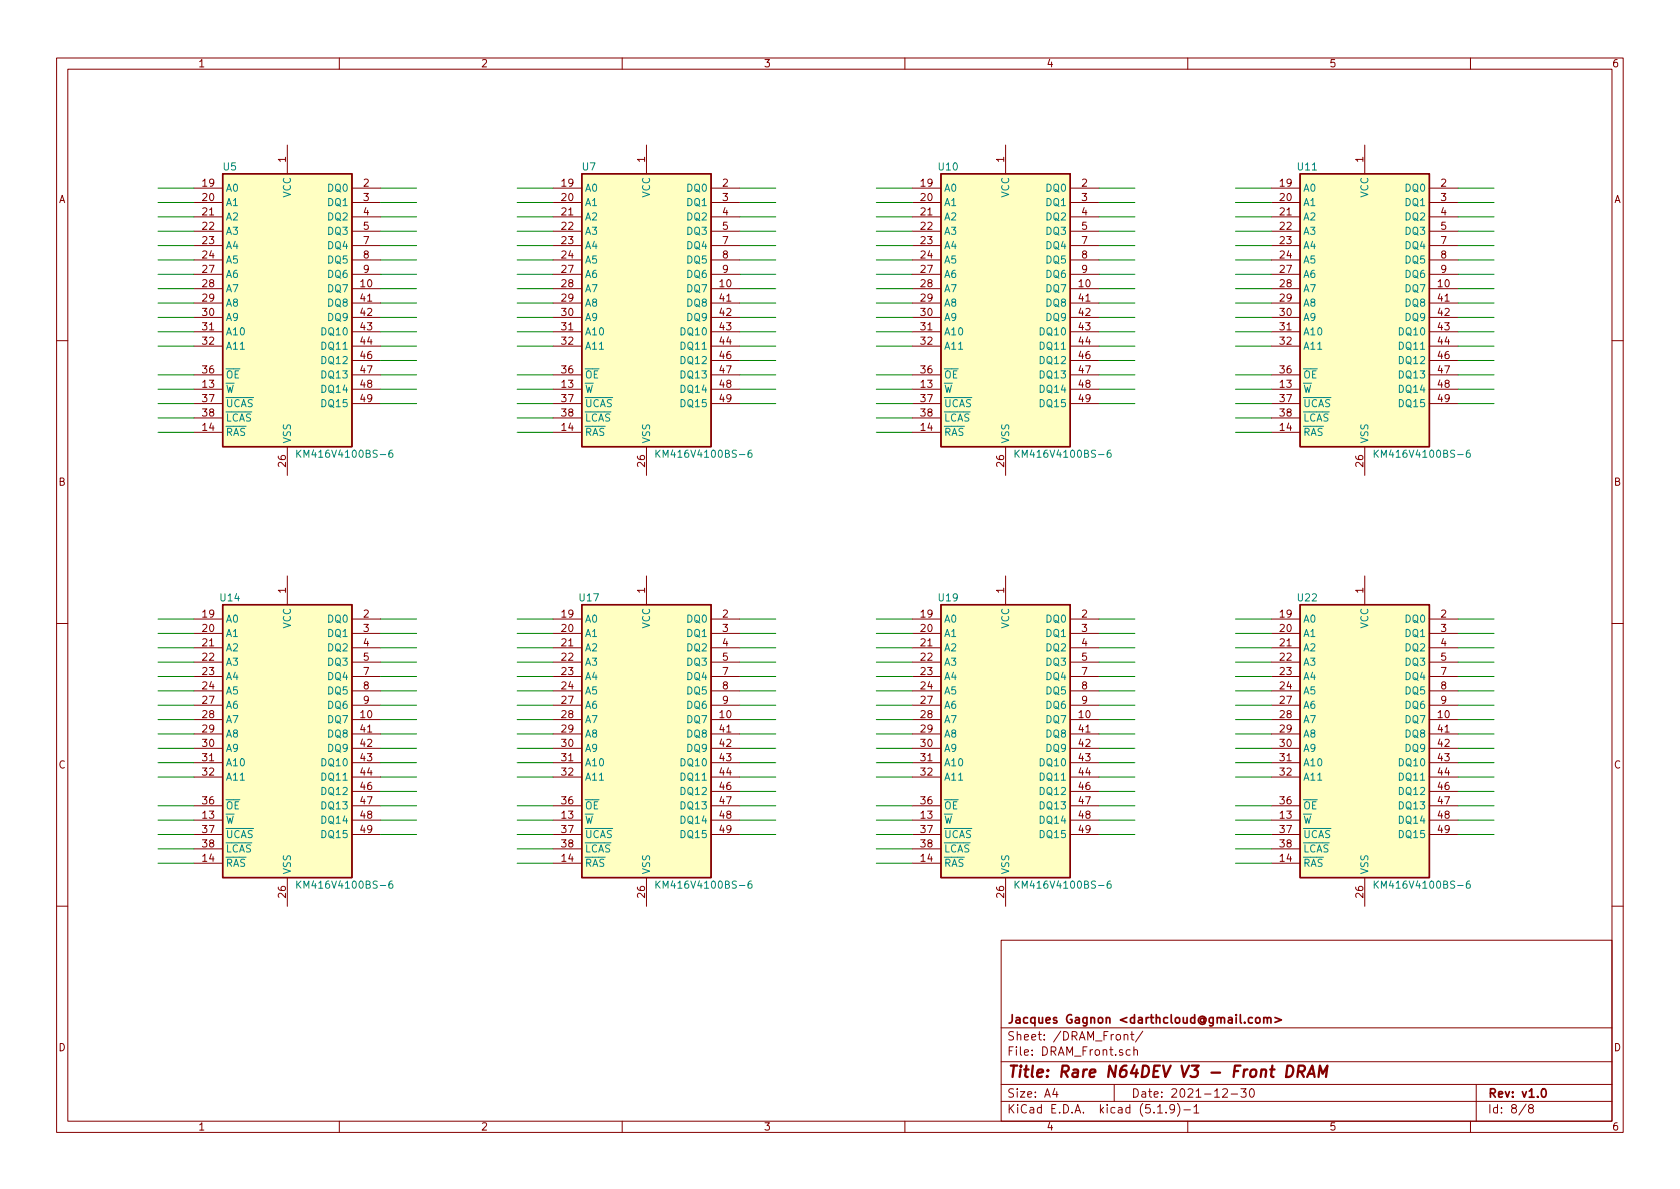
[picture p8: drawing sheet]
EESchema Schematic File Version 4
EELAYER 30 0
EELAYER END
$Descr A4 11693 8268
encoding utf-8
Sheet 8 8
Title "Rare N64DEV V3 - Front DRAM"
Date "2021-12-30"
Rev "v1.0"
Comp "Jacques Gagnon <darthcloud@gmail.com>"
Comment1 ""
Comment2 ""
Comment3 ""
Comment4 ""
$EndDescr
$Comp
L N64DEV:KM416V4100BS-6 U5
U 1 1
P 1950 2400
AR Path="/61D8F1A6/62474BBE" Ref="U5"  Part="1" 
AR Path="/62445696/62474BBE" Ref="U?"  Part="1" 
F 0 "U5" H 1600 3650 50  0000 C CNN
F 1 "KM416V4100BS-6" H 2400 1650 50  0000 C CNN
F 2 "Package_SO:TSOP-II-54_22.2x10.16mm_P0.8mm" H 2000 2300 50  0001 C CNN
F 3 "https://www.winbond.com/resource-files/da00-w9812g6khc1.pdf" H 1550 3650 50  0001 C CNN
	1    1950 2400
	1    0    0    -1  
$EndComp
$Comp
L N64DEV:KM416V4100BS-6 U14
U 1 1
P 1950 5400
AR Path="/61D8F1A6/62474BC4" Ref="U14"  Part="1" 
AR Path="/62445696/62474BC4" Ref="U?"  Part="1" 
F 0 "U14" H 1600 6650 50  0000 C CNN
F 1 "KM416V4100BS-6" H 2400 4650 50  0000 C CNN
F 2 "Package_SO:TSOP-II-54_22.2x10.16mm_P0.8mm" H 2000 5300 50  0001 C CNN
F 3 "https://www.winbond.com/resource-files/da00-w9812g6khc1.pdf" H 1550 6650 50  0001 C CNN
	1    1950 5400
	1    0    0    -1  
$EndComp
$Comp
L N64DEV:KM416V4100BS-6 U7
U 1 1
P 4450 2400
AR Path="/61D8F1A6/62474BCA" Ref="U7"  Part="1" 
AR Path="/62445696/62474BCA" Ref="U?"  Part="1" 
F 0 "U7" H 4100 3650 50  0000 C CNN
F 1 "KM416V4100BS-6" H 4900 1650 50  0000 C CNN
F 2 "Package_SO:TSOP-II-54_22.2x10.16mm_P0.8mm" H 4500 2300 50  0001 C CNN
F 3 "https://www.winbond.com/resource-files/da00-w9812g6khc1.pdf" H 4050 3650 50  0001 C CNN
	1    4450 2400
	1    0    0    -1  
$EndComp
$Comp
L N64DEV:KM416V4100BS-6 U10
U 1 1
P 6950 2400
AR Path="/61D8F1A6/62474BD0" Ref="U10"  Part="1" 
AR Path="/62445696/62474BD0" Ref="U?"  Part="1" 
F 0 "U10" H 6600 3650 50  0000 C CNN
F 1 "KM416V4100BS-6" H 7400 1650 50  0000 C CNN
F 2 "Package_SO:TSOP-II-54_22.2x10.16mm_P0.8mm" H 7000 2300 50  0001 C CNN
F 3 "https://www.winbond.com/resource-files/da00-w9812g6khc1.pdf" H 6550 3650 50  0001 C CNN
	1    6950 2400
	1    0    0    -1  
$EndComp
$Comp
L N64DEV:KM416V4100BS-6 U11
U 1 1
P 9450 2400
AR Path="/61D8F1A6/62474BD6" Ref="U11"  Part="1" 
AR Path="/62445696/62474BD6" Ref="U?"  Part="1" 
F 0 "U11" H 9100 3650 50  0000 C CNN
F 1 "KM416V4100BS-6" H 9900 1650 50  0000 C CNN
F 2 "Package_SO:TSOP-II-54_22.2x10.16mm_P0.8mm" H 9500 2300 50  0001 C CNN
F 3 "https://www.winbond.com/resource-files/da00-w9812g6khc1.pdf" H 9050 3650 50  0001 C CNN
	1    9450 2400
	1    0    0    -1  
$EndComp
$Comp
L N64DEV:KM416V4100BS-6 U17
U 1 1
P 4450 5400
AR Path="/61D8F1A6/62474BDC" Ref="U17"  Part="1" 
AR Path="/62445696/62474BDC" Ref="U?"  Part="1" 
F 0 "U17" H 4100 6650 50  0000 C CNN
F 1 "KM416V4100BS-6" H 4900 4650 50  0000 C CNN
F 2 "Package_SO:TSOP-II-54_22.2x10.16mm_P0.8mm" H 4500 5300 50  0001 C CNN
F 3 "https://www.winbond.com/resource-files/da00-w9812g6khc1.pdf" H 4050 6650 50  0001 C CNN
	1    4450 5400
	1    0    0    -1  
$EndComp
$Comp
L N64DEV:KM416V4100BS-6 U19
U 1 1
P 6950 5400
AR Path="/61D8F1A6/62474BE2" Ref="U19"  Part="1" 
AR Path="/62445696/62474BE2" Ref="U?"  Part="1" 
F 0 "U19" H 6600 6650 50  0000 C CNN
F 1 "KM416V4100BS-6" H 7400 4650 50  0000 C CNN
F 2 "Package_SO:TSOP-II-54_22.2x10.16mm_P0.8mm" H 7000 5300 50  0001 C CNN
F 3 "https://www.winbond.com/resource-files/da00-w9812g6khc1.pdf" H 6550 6650 50  0001 C CNN
	1    6950 5400
	1    0    0    -1  
$EndComp
$Comp
L N64DEV:KM416V4100BS-6 U22
U 1 1
P 9450 5400
AR Path="/61D8F1A6/62474BE8" Ref="U22"  Part="1" 
AR Path="/62445696/62474BE8" Ref="U?"  Part="1" 
F 0 "U22" H 9100 6650 50  0000 C CNN
F 1 "KM416V4100BS-6" H 9900 4650 50  0000 C CNN
F 2 "Package_SO:TSOP-II-54_22.2x10.16mm_P0.8mm" H 9500 5300 50  0001 C CNN
F 3 "https://www.winbond.com/resource-files/da00-w9812g6khc1.pdf" H 9050 6650 50  0001 C CNN
	1    9450 5400
	1    0    0    -1  
$EndComp
Wire Wire Line
	1350 1700 1100 1700
Wire Wire Line
	1350 1600 1100 1600
Wire Wire Line
	1350 1500 1100 1500
Wire Wire Line
	1350 1400 1100 1400
Wire Wire Line
	1350 1300 1100 1300
Wire Wire Line
	1350 2200 1100 2200
Wire Wire Line
	1350 2100 1100 2100
Wire Wire Line
	1350 2000 1100 2000
Wire Wire Line
	1350 1900 1100 1900
Wire Wire Line
	1350 1800 1100 1800
Wire Wire Line
	1350 2700 1100 2700
Wire Wire Line
	1350 2600 1100 2600
Wire Wire Line
	1350 2400 1100 2400
Wire Wire Line
	1350 2300 1100 2300
Wire Wire Line
	1350 3000 1100 3000
Wire Wire Line
	1350 2900 1100 2900
Wire Wire Line
	1350 2800 1100 2800
Wire Wire Line
	1350 4700 1100 4700
Wire Wire Line
	1350 4600 1100 4600
Wire Wire Line
	1350 4500 1100 4500
Wire Wire Line
	1350 4400 1100 4400
Wire Wire Line
	1350 4300 1100 4300
Wire Wire Line
	1350 5200 1100 5200
Wire Wire Line
	1350 5100 1100 5100
Wire Wire Line
	1350 5000 1100 5000
Wire Wire Line
	1350 4900 1100 4900
Wire Wire Line
	1350 4800 1100 4800
Wire Wire Line
	1350 5700 1100 5700
Wire Wire Line
	1350 5600 1100 5600
Wire Wire Line
	1350 5400 1100 5400
Wire Wire Line
	1350 5300 1100 5300
Wire Wire Line
	1350 6000 1100 6000
Wire Wire Line
	1350 5900 1100 5900
Wire Wire Line
	1350 5800 1100 5800
Wire Wire Line
	3850 1700 3600 1700
Wire Wire Line
	3850 1600 3600 1600
Wire Wire Line
	3850 1500 3600 1500
Wire Wire Line
	3850 1400 3600 1400
Wire Wire Line
	3850 1300 3600 1300
Wire Wire Line
	3850 2200 3600 2200
Wire Wire Line
	3850 2100 3600 2100
Wire Wire Line
	3850 2000 3600 2000
Wire Wire Line
	3850 1900 3600 1900
Wire Wire Line
	3850 1800 3600 1800
Wire Wire Line
	3850 2700 3600 2700
Wire Wire Line
	3850 2600 3600 2600
Wire Wire Line
	3850 2400 3600 2400
Wire Wire Line
	3850 2300 3600 2300
Wire Wire Line
	3850 3000 3600 3000
Wire Wire Line
	3850 2900 3600 2900
Wire Wire Line
	3850 2800 3600 2800
Wire Wire Line
	3850 4700 3600 4700
Wire Wire Line
	3850 4600 3600 4600
Wire Wire Line
	3850 4500 3600 4500
Wire Wire Line
	3850 4400 3600 4400
Wire Wire Line
	3850 4300 3600 4300
Wire Wire Line
	3850 5200 3600 5200
Wire Wire Line
	3850 5100 3600 5100
Wire Wire Line
	3850 5000 3600 5000
Wire Wire Line
	3850 4900 3600 4900
Wire Wire Line
	3850 4800 3600 4800
Wire Wire Line
	3850 5700 3600 5700
Wire Wire Line
	3850 5600 3600 5600
Wire Wire Line
	3850 5400 3600 5400
Wire Wire Line
	3850 5300 3600 5300
Wire Wire Line
	3850 6000 3600 6000
Wire Wire Line
	3850 5900 3600 5900
Wire Wire Line
	3850 5800 3600 5800
Wire Wire Line
	6350 1700 6100 1700
Wire Wire Line
	6350 1600 6100 1600
Wire Wire Line
	6350 1500 6100 1500
Wire Wire Line
	6350 1400 6100 1400
Wire Wire Line
	6350 1300 6100 1300
Wire Wire Line
	6350 2200 6100 2200
Wire Wire Line
	6350 2100 6100 2100
Wire Wire Line
	6350 2000 6100 2000
Wire Wire Line
	6350 1900 6100 1900
Wire Wire Line
	6350 1800 6100 1800
Wire Wire Line
	6350 2700 6100 2700
Wire Wire Line
	6350 2600 6100 2600
Wire Wire Line
	6350 2400 6100 2400
Wire Wire Line
	6350 2300 6100 2300
Wire Wire Line
	6350 3000 6100 3000
Wire Wire Line
	6350 2900 6100 2900
Wire Wire Line
	6350 2800 6100 2800
Wire Wire Line
	6350 4700 6100 4700
Wire Wire Line
	6350 4600 6100 4600
Wire Wire Line
	6350 4500 6100 4500
Wire Wire Line
	6350 4400 6100 4400
Wire Wire Line
	6350 4300 6100 4300
Wire Wire Line
	6350 5200 6100 5200
Wire Wire Line
	6350 5100 6100 5100
Wire Wire Line
	6350 5000 6100 5000
Wire Wire Line
	6350 4900 6100 4900
Wire Wire Line
	6350 4800 6100 4800
Wire Wire Line
	6350 5700 6100 5700
Wire Wire Line
	6350 5600 6100 5600
Wire Wire Line
	6350 5400 6100 5400
Wire Wire Line
	6350 5300 6100 5300
Wire Wire Line
	6350 6000 6100 6000
Wire Wire Line
	6350 5900 6100 5900
Wire Wire Line
	6350 5800 6100 5800
Wire Wire Line
	8850 1700 8600 1700
Wire Wire Line
	8850 1600 8600 1600
Wire Wire Line
	8850 1500 8600 1500
Wire Wire Line
	8850 1400 8600 1400
Wire Wire Line
	8850 1300 8600 1300
Wire Wire Line
	8850 2200 8600 2200
Wire Wire Line
	8850 2100 8600 2100
Wire Wire Line
	8850 2000 8600 2000
Wire Wire Line
	8850 1900 8600 1900
Wire Wire Line
	8850 1800 8600 1800
Wire Wire Line
	8850 2700 8600 2700
Wire Wire Line
	8850 2600 8600 2600
Wire Wire Line
	8850 2400 8600 2400
Wire Wire Line
	8850 2300 8600 2300
Wire Wire Line
	8850 3000 8600 3000
Wire Wire Line
	8850 2900 8600 2900
Wire Wire Line
	8850 2800 8600 2800
Wire Wire Line
	8850 4700 8600 4700
Wire Wire Line
	8850 4600 8600 4600
Wire Wire Line
	8850 4500 8600 4500
Wire Wire Line
	8850 4400 8600 4400
Wire Wire Line
	8850 4300 8600 4300
Wire Wire Line
	8850 5200 8600 5200
Wire Wire Line
	8850 5100 8600 5100
Wire Wire Line
	8850 5000 8600 5000
Wire Wire Line
	8850 4900 8600 4900
Wire Wire Line
	8850 4800 8600 4800
Wire Wire Line
	8850 5700 8600 5700
Wire Wire Line
	8850 5600 8600 5600
Wire Wire Line
	8850 5400 8600 5400
Wire Wire Line
	8850 5300 8600 5300
Wire Wire Line
	8850 6000 8600 6000
Wire Wire Line
	8850 5900 8600 5900
Wire Wire Line
	8850 5800 8600 5800
Wire Wire Line
	2900 1700 2650 1700
Wire Wire Line
	2900 1600 2650 1600
Wire Wire Line
	2900 1500 2650 1500
Wire Wire Line
	2900 1400 2650 1400
Wire Wire Line
	2900 1300 2650 1300
Wire Wire Line
	2900 2200 2650 2200
Wire Wire Line
	2900 2100 2650 2100
Wire Wire Line
	2900 2000 2650 2000
Wire Wire Line
	2900 1900 2650 1900
Wire Wire Line
	2900 1800 2650 1800
Wire Wire Line
	2900 2700 2650 2700
Wire Wire Line
	2900 2600 2650 2600
Wire Wire Line
	2900 2400 2650 2400
Wire Wire Line
	2900 2300 2650 2300
Wire Wire Line
	2900 2500 2650 2500
Wire Wire Line
	2900 2800 2650 2800
Wire Wire Line
	5400 1700 5150 1700
Wire Wire Line
	5400 1600 5150 1600
Wire Wire Line
	5400 1500 5150 1500
Wire Wire Line
	5400 1400 5150 1400
Wire Wire Line
	5400 1300 5150 1300
Wire Wire Line
	5400 2200 5150 2200
Wire Wire Line
	5400 2100 5150 2100
Wire Wire Line
	5400 2000 5150 2000
Wire Wire Line
	5400 1900 5150 1900
Wire Wire Line
	5400 1800 5150 1800
Wire Wire Line
	5400 2700 5150 2700
Wire Wire Line
	5400 2600 5150 2600
Wire Wire Line
	5400 2400 5150 2400
Wire Wire Line
	5400 2300 5150 2300
Wire Wire Line
	5400 2500 5150 2500
Wire Wire Line
	5400 2800 5150 2800
Wire Wire Line
	7900 1700 7650 1700
Wire Wire Line
	7900 1600 7650 1600
Wire Wire Line
	7900 1500 7650 1500
Wire Wire Line
	7900 1400 7650 1400
Wire Wire Line
	7900 1300 7650 1300
Wire Wire Line
	7900 2200 7650 2200
Wire Wire Line
	7900 2100 7650 2100
Wire Wire Line
	7900 2000 7650 2000
Wire Wire Line
	7900 1900 7650 1900
Wire Wire Line
	7900 1800 7650 1800
Wire Wire Line
	7900 2700 7650 2700
Wire Wire Line
	7900 2600 7650 2600
Wire Wire Line
	7900 2400 7650 2400
Wire Wire Line
	7900 2300 7650 2300
Wire Wire Line
	7900 2500 7650 2500
Wire Wire Line
	7900 2800 7650 2800
Wire Wire Line
	10400 1700 10150 1700
Wire Wire Line
	10400 1600 10150 1600
Wire Wire Line
	10400 1500 10150 1500
Wire Wire Line
	10400 1400 10150 1400
Wire Wire Line
	10400 1300 10150 1300
Wire Wire Line
	10400 2200 10150 2200
Wire Wire Line
	10400 2100 10150 2100
Wire Wire Line
	10400 2000 10150 2000
Wire Wire Line
	10400 1900 10150 1900
Wire Wire Line
	10400 1800 10150 1800
Wire Wire Line
	10400 2700 10150 2700
Wire Wire Line
	10400 2600 10150 2600
Wire Wire Line
	10400 2400 10150 2400
Wire Wire Line
	10400 2300 10150 2300
Wire Wire Line
	10400 2500 10150 2500
Wire Wire Line
	10400 2800 10150 2800
Wire Wire Line
	10400 4700 10150 4700
Wire Wire Line
	10400 4600 10150 4600
Wire Wire Line
	10400 4500 10150 4500
Wire Wire Line
	10400 4400 10150 4400
Wire Wire Line
	10400 4300 10150 4300
Wire Wire Line
	10400 5200 10150 5200
Wire Wire Line
	10400 5100 10150 5100
Wire Wire Line
	10400 5000 10150 5000
Wire Wire Line
	10400 4900 10150 4900
Wire Wire Line
	10400 4800 10150 4800
Wire Wire Line
	10400 5700 10150 5700
Wire Wire Line
	10400 5600 10150 5600
Wire Wire Line
	10400 5400 10150 5400
Wire Wire Line
	10400 5300 10150 5300
Wire Wire Line
	10400 5500 10150 5500
Wire Wire Line
	10400 5800 10150 5800
Wire Wire Line
	7900 4700 7650 4700
Wire Wire Line
	7900 4600 7650 4600
Wire Wire Line
	7900 4500 7650 4500
Wire Wire Line
	7900 4400 7650 4400
Wire Wire Line
	7900 4300 7650 4300
Wire Wire Line
	7900 5200 7650 5200
Wire Wire Line
	7900 5100 7650 5100
Wire Wire Line
	7900 5000 7650 5000
Wire Wire Line
	7900 4900 7650 4900
Wire Wire Line
	7900 4800 7650 4800
Wire Wire Line
	7900 5700 7650 5700
Wire Wire Line
	7900 5600 7650 5600
Wire Wire Line
	7900 5400 7650 5400
Wire Wire Line
	7900 5300 7650 5300
Wire Wire Line
	7900 5500 7650 5500
Wire Wire Line
	7900 5800 7650 5800
Wire Wire Line
	5400 4700 5150 4700
Wire Wire Line
	5400 4600 5150 4600
Wire Wire Line
	5400 4500 5150 4500
Wire Wire Line
	5400 4400 5150 4400
Wire Wire Line
	5400 4300 5150 4300
Wire Wire Line
	5400 5200 5150 5200
Wire Wire Line
	5400 5100 5150 5100
Wire Wire Line
	5400 5000 5150 5000
Wire Wire Line
	5400 4900 5150 4900
Wire Wire Line
	5400 4800 5150 4800
Wire Wire Line
	5400 5700 5150 5700
Wire Wire Line
	5400 5600 5150 5600
Wire Wire Line
	5400 5400 5150 5400
Wire Wire Line
	5400 5300 5150 5300
Wire Wire Line
	5400 5500 5150 5500
Wire Wire Line
	5400 5800 5150 5800
Wire Wire Line
	2900 4700 2650 4700
Wire Wire Line
	2900 4600 2650 4600
Wire Wire Line
	2900 4500 2650 4500
Wire Wire Line
	2900 4400 2650 4400
Wire Wire Line
	2900 4300 2650 4300
Wire Wire Line
	2900 5200 2650 5200
Wire Wire Line
	2900 5100 2650 5100
Wire Wire Line
	2900 5000 2650 5000
Wire Wire Line
	2900 4900 2650 4900
Wire Wire Line
	2900 4800 2650 4800
Wire Wire Line
	2900 5700 2650 5700
Wire Wire Line
	2900 5600 2650 5600
Wire Wire Line
	2900 5400 2650 5400
Wire Wire Line
	2900 5300 2650 5300
Wire Wire Line
	2900 5500 2650 5500
Wire Wire Line
	2900 5800 2650 5800
$EndSCHEMATC
